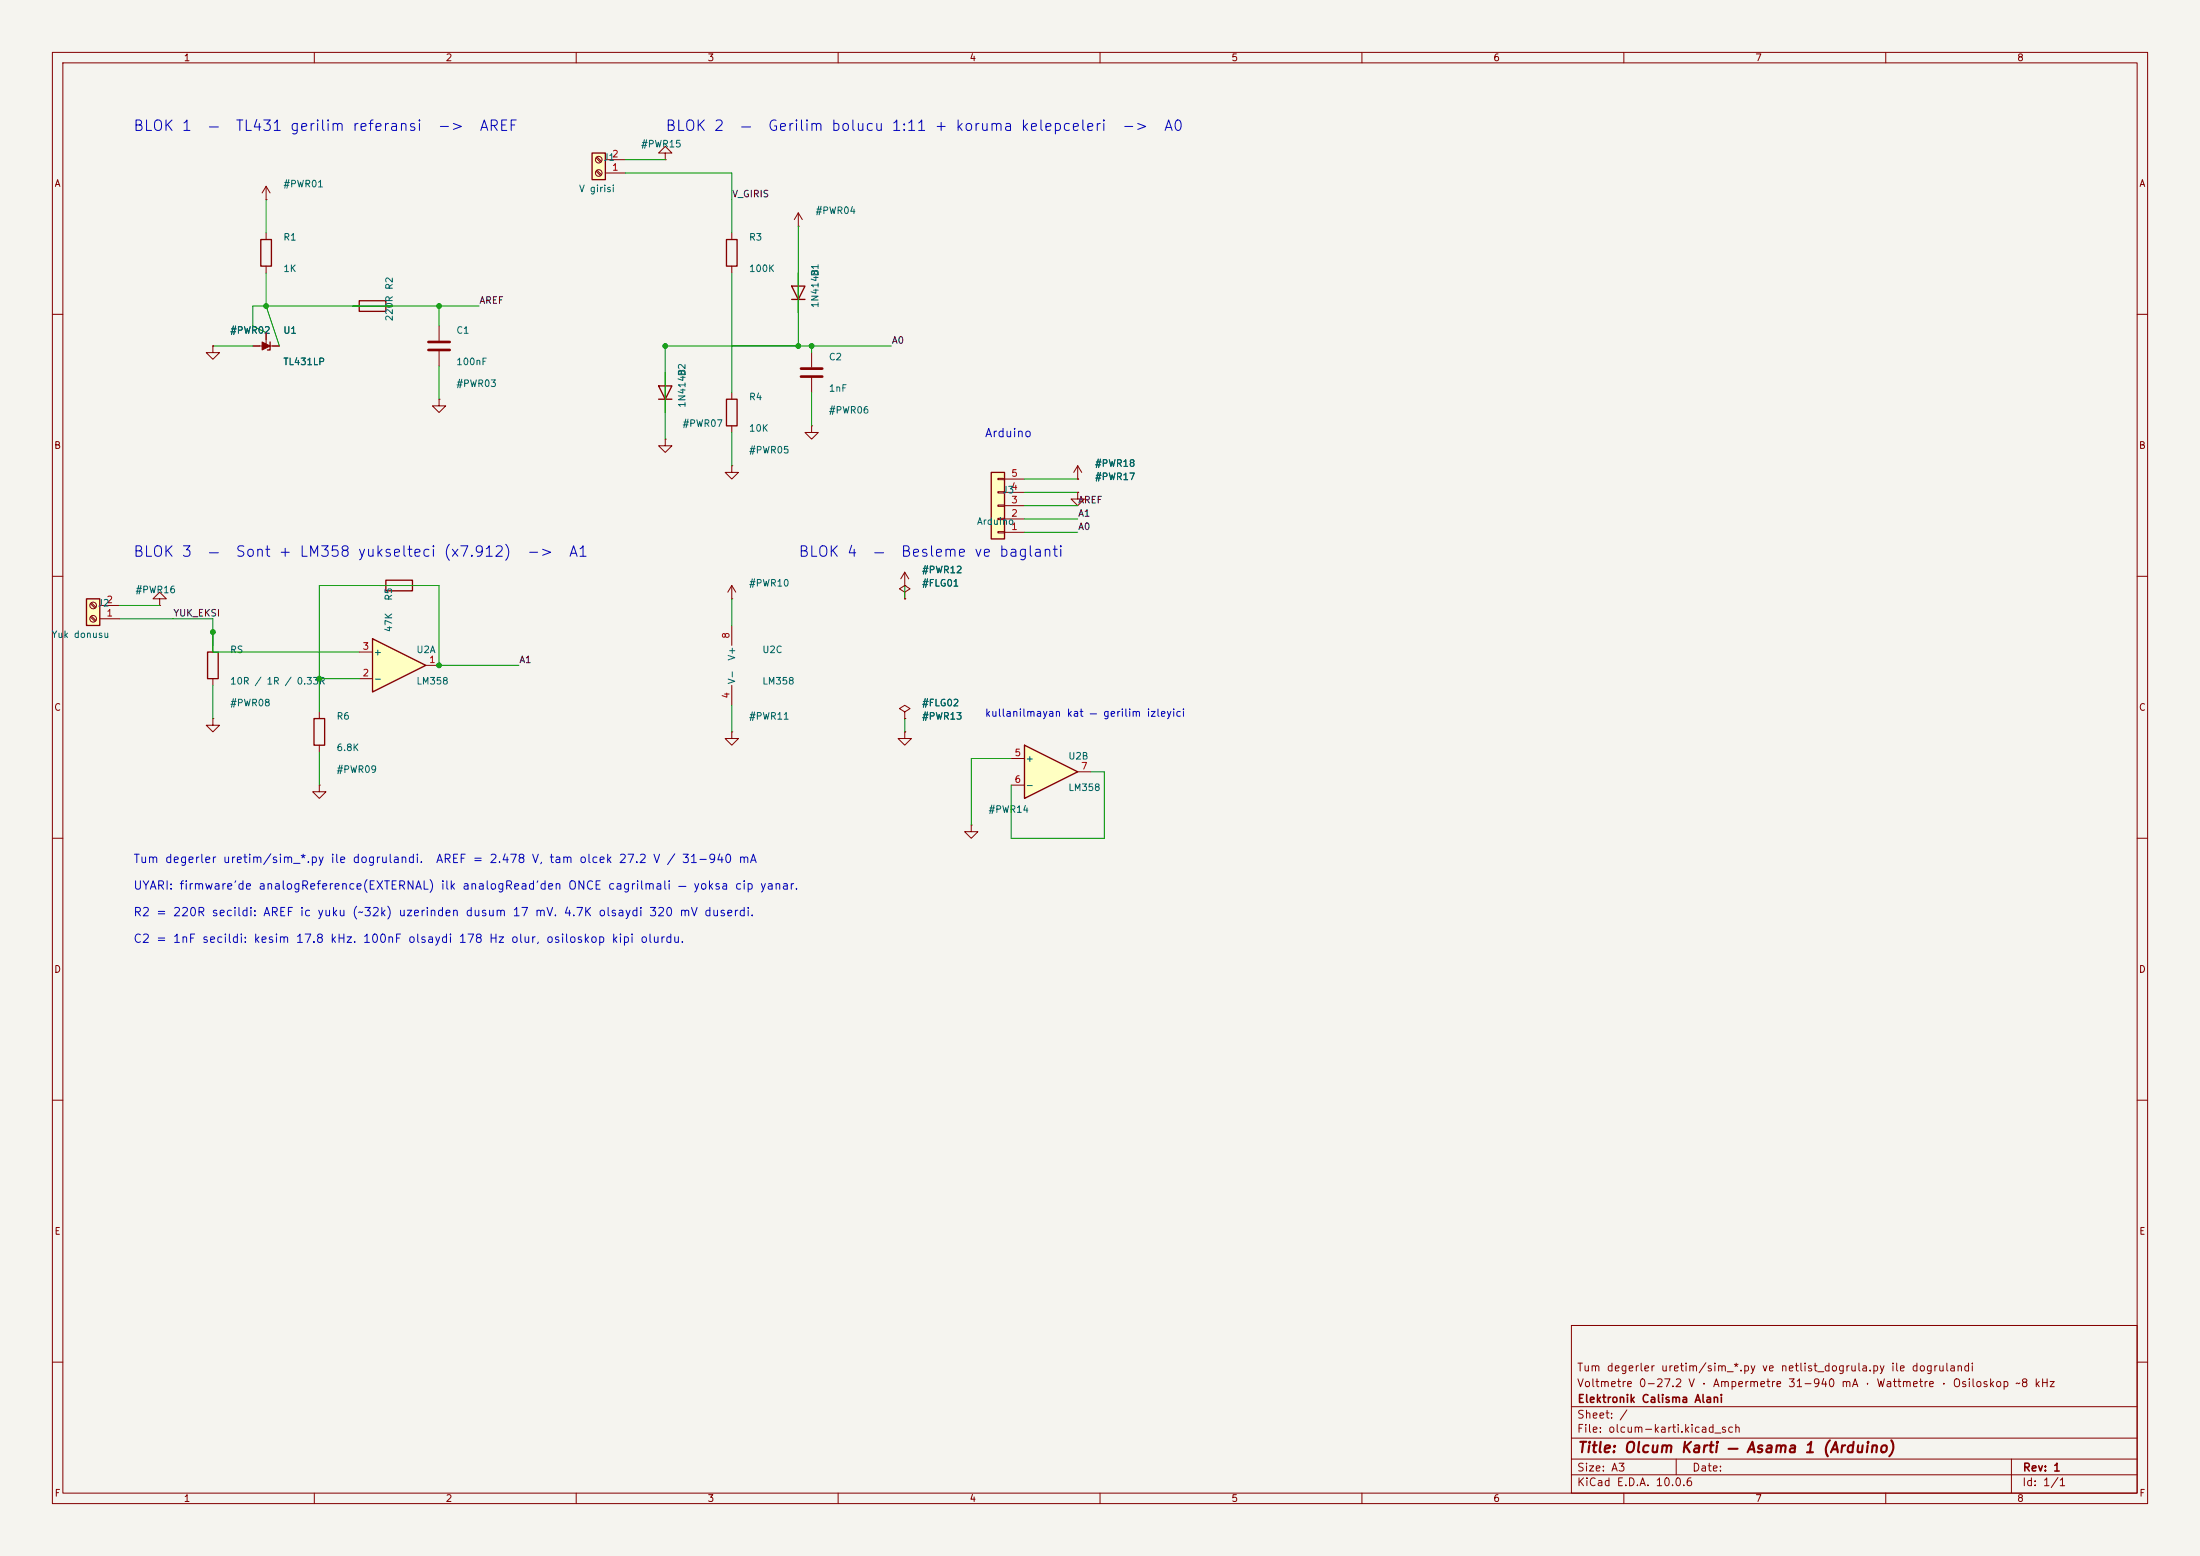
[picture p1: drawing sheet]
<svg xmlns="http://www.w3.org/2000/svg" width="420mm" height="297mm" viewBox="0 0 420 297" stroke-linecap="round" stroke-linejoin="round" font-family="sans-serif">
<path d="M0 0h420v297h-420z" fill="#f5f4ef" stroke="#f5f4ef" stroke-width=".19"/>
<g fill="none" stroke="#840000" stroke-width=".19">
<path d="M10 10h400v277h-400zM12 12h396v273h-396zM60 10v2M110 10v2M160 10v2M210 10v2M260 10v2M310 10v2M360 10v2M10 60h2M127 71.1v7.6M139.7 74.9v1.3"/>
<path d="M154.9 67.3v2.8M154.9 72.1v2.8M408 60h2M139.7 88.9v1.3h1.3l-1.3 1.2-1.3-1.2h1.3M139.7 88.9h.1M139.7 81.3v1.3M154.9 81.3v1.3h1.3l-1.3 1.2-1.2-1.2h1.2M154.9 81.3h.1M10 110h2M139.7 114.3h.1M139.7 111.8v2.5M139.7 119.4v3.8"/>
<path d="M139.7 111.8l-.8 1.2M139.7 111.8l.8 1.2M408 110h2M40.6 137.2v1.2h1.3l-1.3 1.3-1.2-1.3h1.2M40.6 137.2h.1M40.6 123.2v1.3M40.6 129.5v1.3M61 135.9v1.3M139.7 139.7v1.3h1.3l-1.3 1.2-1.3-1.2h1.3M139.7 139.7h.1M139.7 130.8v3.8M10 160h2"/>
<path d="M61 149.9v1.2h1.2l-1.2 1.3-1.3-1.3h1.3M61 149.9h.1M61 142.2v1.3M408 160h2M10 210h2M408 210h2M300 253h108v32h-108zM10 260h2M300 278.5h108M300 274.5h108M300 268.5h108M320 278.5v3"/>
<path d="M384 278.5v6.5M408 260h2M60 285v2M110 285v2M160 285v2M210 285v2M260 285v2M300 281.5h108M310 285v2M360 285v2"/>
</g>
<path d="M125.7 73.7h2.6l-1.3 2.5zM125.7 76.2h2.6M138.7 76.2h2v5.1h-2zM39.6 124.5h2.1v5h-2.1zM59.9 137.2h2.1v5h-2.1z" fill="none" stroke="#840000" stroke-width=".25"/>
<path d="M152.9 70.4h4.1M152.9 71.9h4.1" fill="none" stroke="#840000" stroke-width=".51"/>
<path d="M71.1 121.9l10.2 5.1-10.2 5.1z" fill="#ffffc2"/>
<path d="M71.1 121.9l10.2 5.1-10.2 5.1z" fill="none" stroke="#840000" stroke-width=".25"/>
<path d="M68.6 129.5h2.5M68.6 124.5h2.5M81.3 127h2.5" fill="none" stroke="#840000" stroke-width=".19"/>
<path d="M113 29.2h2.6v5.1h-2.6z" fill="#ffffc2"/>
<path d="M113 29.2h2.6v5.1h-2.6z" fill="none" stroke="#840000" stroke-width=".25"/>
<g fill="none" stroke="#840000" stroke-width=".19">
<path d="M113.8 32.7l.9 .8M113.8 30.1l.9 .9M114 32.5l.8 .9M114 30l.8 .8M115.6 33h3.8M115.6 30.5h3.8M127 29.2h1.3l-1.3-1.3-1.3 1.3h1.3v1.3M127 30.5h.1M172.7 113l1-.6-1-.6-1 .6 1 .6v1.3M172.7 114.3h.1"/>
<circle cx="114.3" cy="30.5" r=".63"/>
<circle cx="114.3" cy="33" r=".63"/>
</g>
<path d="M195.6 142.2l10.1 5.1-10.1 5.1z" fill="#ffffc2"/>
<path d="M73.7 110.7h5v2.1h-5zM195.6 142.2l10.1 5.1-10.1 5.1z" fill="none" stroke="#840000" stroke-width=".25"/>
<path d="M40.6 66v1.3h1.3l-1.3 1.3-1.2-1.3h1.2M40.6 66h.1M30.5 114.3h1.2l-1.2-1.3-1.3 1.3h1.3v1.3M30.5 115.6h.1M72.4 111.8h1.3M78.7 111.8h1.3M193 144.8h2.6M193 149.9h2.6M205.7 147.3h2.6" fill="none" stroke="#840000" stroke-width=".19"/>
<path d="M16.5 114.3h2.5v5.1h-2.5z" fill="#ffffc2"/>
<path d="M68.6 57.4h5.1v2h-5.1zM138.7 45.7h2v5.1h-2zM151.1 54.6h2.6l-1.3 2.6zM151.1 57.2h2.6M51.6 65.3v1.5h-.5M16.5 114.3h2.5v5.1h-2.5z" fill="none" stroke="#840000" stroke-width=".25"/>
<g fill="none" stroke="#840000" stroke-width=".19">
<path d="M67.3 58.4h1.3M73.7 58.4h1.2M139.7 44.5v1.2M139.7 50.8v1.3M152.4 43.2h.1M152.4 40.6l-.8 1.3M152.4 40.6l.8 1.3M152.4 40.6v2.6M152.4 52.1v7.6M48.3 66h5M50.8 63.5v2.5M83.8 76.2v1.3h1.3l-1.3 1.2-1.3-1.2h1.3"/>
<path d="M83.8 76.2h.1M17.3 117.8l.8 .8M17.3 115.2l.8 .9M17.4 117.6l.9 .8M17.4 115.1l.9 .8M19 118.1h3.9M19 115.6h3.9M172.7 111.8h.1M172.7 109.2l-.7 1.3M172.7 109.2l.8 1.3M172.7 109.2v2.6M172.7 135.9l1-.6-1-.7-1 .7 1 .6v1.3"/>
<path d="M172.7 137.2h.1M172.7 139.7v1.3h1.3l-1.3 1.2-1.3-1.2h1.3M172.7 139.7h.1M185.4 157.5v1.3h1.3l-1.3 1.2-1.3-1.2h1.3M185.4 157.5h.1"/>
<circle cx="17.8" cy="115.6" r=".63"/>
<circle cx="17.8" cy="118.1" r=".63"/>
</g>
<path d="M50 65.3l1.6 .7-1.6 .8z" fill="#840000" stroke="#840000" stroke-width=".19"/>
<path d="M189.2 90.2h2.6v12.7h-2.6z" fill="#ffffc2"/>
<path d="M49.8 45.7h2v5.1h-2zM189.2 90.2h2.6v12.7h-2.6z" fill="none" stroke="#840000" stroke-width=".25"/>
<g fill="none" stroke="#840000" stroke-width=".19">
<path d="M50.8 38.1h.1M50.8 35.6v2.5M50.8 35.6l-.8 1.2M50.8 35.6l.8 1.2M50.8 44.5v1.2M50.8 50.8v1.3M40.6 66h.1M48.3 66h1.2M50.8 63.5v1.3M52.1 66h1.2M83.8 62.2v2.8M83.8 67.1v2.8"/>
<path d="M127 83.8v1.3h1.3l-1.3 1.3-1.3-1.3h1.3M127 83.8h.1M190.5 98.9h1.3v.3h-1.3zM190.5 96.4h1.3v.2h-1.3zM190.5 93.9h1.3v.2h-1.3zM190.5 91.3h1.3v.3h-1.3zM191.8 99.1h3.8M191.8 96.5h3.8M191.8 94h3.8M191.8 91.4h3.8M205.7 94v1.3h1.3l-1.3 1.2-1.2-1.2h1.2M205.7 94h.1"/>
<path d="M205.7 91.4h.1M205.7 88.9l-.7 1.3M205.7 88.9l.8 1.3M205.7 88.9v2.5M172.7 114.3h.1M172.7 111.8h.1M190.5 101.5h1.3v.2h-1.3zM191.8 101.6h3.8M172.7 137.2h.1M172.7 139.7h.1"/>
</g>
<path d="M81.8 65.3h4.1M81.8 66.8h4.1" fill="none" stroke="#840000" stroke-width=".51"/>
<g fill="none" stroke="#009600" stroke-width=".19">
<path d="M50.8 38.1v6.4M119.4 33h20.3v11.5M119.4 30.5h7.6M50.8 52.1v6.3l2.5 7.6M83.8 58.4v3.8M91.4 58.4h-43.1v3.8l2.5 1.3M139.7 52.1v22.8M152.4 43.2v22.8M40.6 66h7.7M83.8 69.9v6.3M154.9 66v1.3M154.9 74.9v6.4"/>
<path d="M170.2 66h-43.2v17.8M139.7 82.6v6.3M195.6 99.1h10.1M195.6 96.5h10.1M195.6 94h10.1M195.6 91.4h10.1M22.9 118.1h17.7v6.4h28M22.9 115.6h7.6M139.7 114.3v5.1M172.7 111.8v2.5M195.6 101.6h10.1M40.6 130.8v6.4"/>
<path d="M61 129.5h7.6M83.8 127h.1M83.8 127v-15.2h-22.8v24.1M83.8 127h15.3M139.7 134.6v5.1M172.7 137.2v2.5M61 143.5v6.4M193 144.8h-7.6v12.7M208.3 147.3h2.5v12.7h-17.8v-10.1"/>
</g>
<g fill="#009600" stroke="#009600" stroke-width=".19">
<circle cx="154.9" cy="66" r=".46"/>
<circle cx="152.4" cy="66" r=".46"/>
<circle cx="127" cy="66" r=".46"/>
<circle cx="61" cy="129.5" r=".46"/>
<circle cx="83.8" cy="127" r=".46"/>
<circle cx="50.8" cy="58.4" r=".46"/>
<circle cx="40.6" cy="120.7" r=".46"/>
<circle cx="83.8" cy="58.4" r=".46"/>
</g>
<g font-size="2" fill="#0000c2">
<text x="25.3" y="25.5">BLOK 1</text>
<text x="39.5" y="25.5">—</text>
<text x="44.8" y="25.5">TL431 gerilim referansi</text>
<text x="83.4" y="25.5">-&gt;</text>
<text x="91.4" y="25.5">AREF</text>
<text x="126.9" y="25.5">BLOK 2</text>
<text x="141.1" y="25.5">—</text>
<text x="146.4" y="25.5">Gerilim bolucu 1:11 + koruma kelepceleri</text>
<text x="214" y="25.5">-&gt;</text>
<text x="222" y="25.5">A0</text>
<text x="25.3" y="106.8">BLOK 3</text>
<text x="39.5" y="106.8">—</text>
<text x="44.8" y="106.8">Sont + LM358 yukselteci (x7.912)</text>
<text x="100.4" y="106.8">-&gt;</text>
<text x="108.4" y="106.8">A1</text>
<text x="152.3" y="106.8">BLOK 4</text>
<text x="166.5" y="106.8">—</text>
<text x="171.8" y="106.8">Besleme ve baglanti</text>
</g>
<text font-size="2" fill="#840000" x="301" y="277.8">Title: Olcum Karti — Asama 1 (Arduino)</text>
<g font-size="1.6" fill="#0000c2">
<text x="187.9" y="83.9">Arduino</text>
<text x="25.3" y="165.1">Tum degerler uretim/sim_*.py ile dogrulandi.</text>
<text x="83.1" y="165.1">AREF = 2.478 V, tam olcek 27.2 V / 31-940 mA</text>
<text x="25.3" y="170.2">UYARI: firmware'de analogReference(EXTERNAL) ilk analogRead'den ONCE cagrilmali — yoksa cip yanar.</text>
<text x="25.3" y="175.3">R2 = 220R secildi: AREF ic yuku (~32k) uzerinden dusum 17 mV. 4.7K olsaydi 320 mV duserdi.</text>
<text x="25.3" y="180.4">C2 = 1nF secildi: kesim 17.8 kHz. 100nF olsaydi 178 Hz olur, osiloskop kipi olurdu.</text>
</g>
<g font-size="1.5" fill="#840000">
<text x="300.9" y="262.1">Tum degerler uretim/sim_*.py ve netlist_dogrula.py ile dogrulandi</text>
<text x="300.9" y="265.1">Voltmetre 0-27.2 V · Ampermetre 31-940 mA · Wattmetre · Osiloskop ~8 kHz</text>
<text x="301" y="268.1">Elektronik Calisma Alani</text>
<text x="300.9" y="273.8">File: olcum-karti.kicad_sch</text>
<text x="300.9" y="271.1">Sheet: /</text>
<text x="300.9" y="281.2">Size: A3</text>
<text x="322.9" y="281.2">Date:</text>
<text x="386" y="281.2">Rev: 1</text>
<text x="300.9" y="284">KiCad E.D.A. 10.0.6</text>
<text x="385.9" y="284">Id: 1/1</text>
</g>
<text font-size="1.4" fill="#0000c2" x="187.9" y="137.2">kullanilmayan kat — gerilim izleyici</text>
<g font-size="1.3" fill="#840000">
<text x="35" y="12">1</text>
<text x="85" y="12">2</text>
<text x="135" y="12">3</text>
<text x="185" y="12">4</text>
<text x="235" y="12">5</text>
<text x="285" y="12">6</text>
<text x="335" y="12">7</text>
<text x="385" y="12">8</text>
<text x="10.3" y="36">A</text>
<text x="408.3" y="36">A</text>
<text x="10.2" y="86">B</text>
<text x="408.2" y="86">B</text>
<text x="10.2" y="136">C</text>
<text x="408.2" y="136">C</text>
<text x="10.2" y="186">D</text>
<text x="408.2" y="186">D</text>
<text x="10.3" y="236">E</text>
<text x="408.3" y="236">E</text>
<text x="10.3" y="286">F</text>
<text x="35" y="287">1</text>
<text x="85" y="287">2</text>
<text x="135" y="287">3</text>
<text x="185" y="287">4</text>
<text x="235" y="287">5</text>
<text x="285" y="287">6</text>
<text x="335" y="287">7</text>
<text x="385" y="287">8</text>
<text x="408.3" y="286">F</text>
</g>
<g font-size="1.3" fill="#006464">
<text x="122.3" y="28.4">#PWR15</text>
<text x="115.1" y="31">J1</text>
<text x="54" y="36.1">#PWR01</text>
<text x="110.4" y="37">V girisi</text>
<text x="155.6" y="41.1">#PWR04</text>
<text x="54" y="46.2">R1</text>
<text x="142.9" y="46.2">R3</text>
<text x="54" y="52.2">1K</text>
<text x="142.9" y="52.2">100K</text>
<text x="156.6" y="52.9" transform="rotate(-90 156.6 52.9)">D1</text>
<text x="75.3" y="55.4" transform="rotate(-90 75.3 55.4)">R2</text>
<text x="156.6" y="58.9" transform="rotate(-90 156.6 58.9)">1N4148</text>
<text x="43.8" y="64">#PWR02</text>
<text x="54" y="64">U1</text>
<text x="75.3" y="61.4" transform="rotate(-90 75.3 61.4)">220R</text>
<text x="87" y="64">C1</text>
<text x="54" y="70">TL431LP</text>
<text x="87" y="70">100nF</text>
<text x="131.2" y="71.9" transform="rotate(-90 131.2 71.9)">D2</text>
<text x="158.1" y="69.1">C2</text>
<text x="87" y="74.2">#PWR03</text>
<text x="131.2" y="77.9" transform="rotate(-90 131.2 77.9)">1N4148</text>
<text x="142.9" y="76.7">R4</text>
<text x="158.1" y="75.1">1nF</text>
<text x="130.2" y="81.8">#PWR07</text>
<text x="142.9" y="82.7">10K</text>
<text x="158.1" y="79.2">#PWR06</text>
<text x="142.9" y="86.9">#PWR05</text>
<text x="208.9" y="89.4">#PWR18</text>
<text x="191.3" y="94.5">J3</text>
<text x="208.9" y="91.9">#PWR17</text>
<text x="186.4" y="100.5">Arduino</text>
<text x="25.8" y="113.5">#PWR16</text>
<text x="142.9" y="112.3">#PWR10</text>
<text x="175.9" y="112.3">#FLG01</text>
<text x="175.9" y="109.7">#PWR12</text>
<text x="18.6" y="116.1">J2</text>
<text x="75.2" y="114.8" transform="rotate(-90 75.2 114.8)">R5</text>
<text x="9.7" y="122.1">Yuk donusu</text>
<text x="43.8" y="125">RS</text>
<text x="71.2" y="125.4">+</text>
<text x="75.2" y="120.8" transform="rotate(-90 75.2 120.8)">47K</text>
<text x="79.4" y="125">U2A</text>
<text x="145.4" y="125">U2C</text>
<text x="43.8" y="131">10R / 1R / 0.33R</text>
<text x="71.2" y="130.5">-</text>
<text x="79.4" y="131">LM358</text>
<text x="140.7" y="130.7" transform="rotate(-90 140.7 130.7)">V-</text>
<text x="140.7" y="126.2" transform="rotate(-90 140.7 126.2)">V+</text>
<text x="145.4" y="131">LM358</text>
<text x="43.8" y="135.1">#PWR08</text>
<text x="64.1" y="137.7">R6</text>
<text x="142.9" y="137.7">#PWR11</text>
<text x="175.9" y="135.1">#FLG02</text>
<text x="175.9" y="137.7">#PWR13</text>
<text x="64.1" y="143.7">6.8K</text>
<text x="64.1" y="147.8">#PWR09</text>
<text x="195.7" y="145.7">+</text>
<text x="203.8" y="145.3">U2B</text>
<text x="188.6" y="155.4">#PWR14</text>
<text x="195.7" y="150.8">-</text>
<text x="203.8" y="151.3">LM358</text>
</g>
<g font-size="1.3" fill="#a90000">
<text x="116.7" y="32.9">1</text>
<text x="116.7" y="30.3">2</text>
<text x="192.9" y="93.8">4</text>
<text x="192.9" y="91.3">5</text>
<text x="192.9" y="101.5">1</text>
<text x="192.9" y="98.9">2</text>
<text x="192.9" y="96.4">3</text>
<text x="20.2" y="118">1</text>
<text x="20.2" y="115.4">2</text>
<text x="69.1" y="124.3">3</text>
<text x="139.6" y="122" transform="rotate(-90 139.6 122)">8</text>
<text x="69.1" y="129.4">2</text>
<text x="81.8" y="126.9">1</text>
<text x="139.6" y="133.4" transform="rotate(-90 139.6 133.4)">4</text>
<text x="193.6" y="144.6">5</text>
<text x="193.6" y="149.7">6</text>
<text x="206.3" y="147.2">7</text>
</g>
<g font-size="1.3" fill="#0f0f0f">
<text x="139.7" y="38">V_GIRIS</text>
<text x="91.4" y="58.3">AREF</text>
<text x="170.2" y="65.9">A0</text>
<text x="205.7" y="101.5">A0</text>
<text x="205.7" y="98.9">A1</text>
<text x="205.7" y="96.4">AREF</text>
<text x="33" y="118">YUK_EKSI</text>
<text x="99" y="126.9">A1</text>
</g>
</svg>
